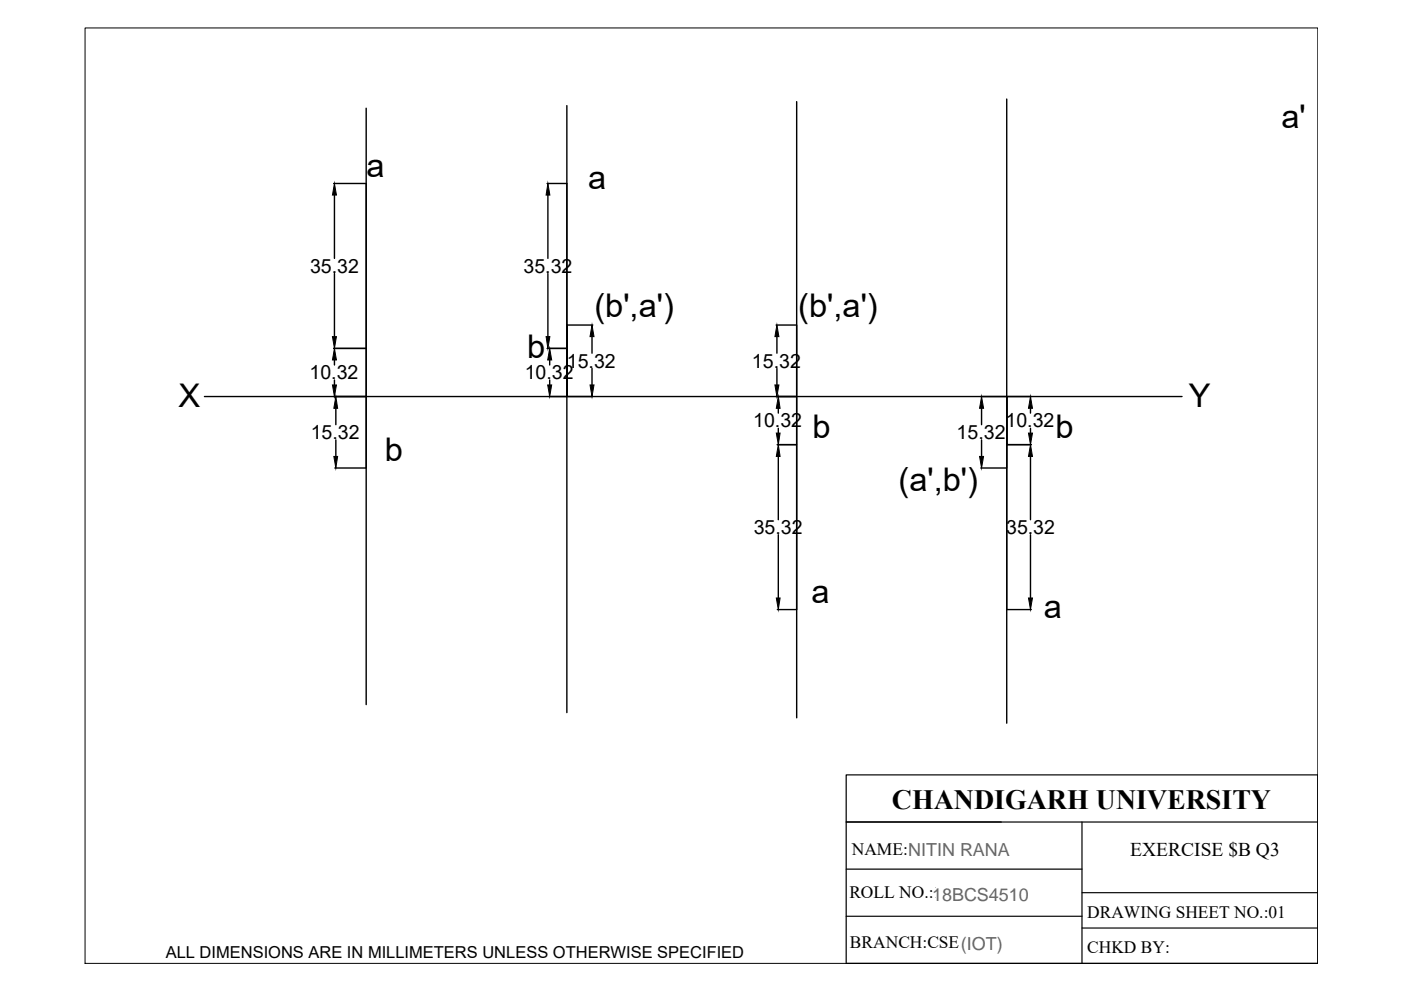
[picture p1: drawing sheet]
<svg xmlns="http://www.w3.org/2000/svg" width="297mm" height="210mm" viewBox="0 0 297 210" stroke-linecap="round" stroke-linejoin="round" font-family="sans-serif">
<!-- layer: thick continuous -->
<g fill="none" stroke="#000" stroke-width=".3">
<path d="M70.7 38.9h6.9M77.6 38.9v60.3M77.6 22.9v126.5M116 38.9h4.2v45.2v-15.2M120.2 22.4v128.7M168.9 21.5v130.7M213.4 21v132.3M70.9 41.4v13.4M70.9 58v13.4M116.2 41.4v13.4M116.2 58v13.4M70.7 73.9h6.9"/>
<path d="M70.9 76.3v1.1M116 73.9h4.1M116.5 76.3v1.1M120.3 68.9h5.4M125.5 71.4v3.5M125.5 78.1v3.5M164.5 68.9h4.4M164.7 71.4v3.5M164.7 78.1v3.5M168.9 68.9v60.3M43.3 84.1h207.3M70.9 80.6v1"/>
<path d="M71 99.2h6.6M71.2 86.6v3.4M71.2 93.3v3.5M116.5 80.6v1M164.8 94.3h4.1M165 86.6v1M165 90.8v1M165 96.8v13.4M207.9 99.2h5.5M208.1 86.6v3.4M208.1 93.3v3.5M213.4 94.3v-10.2v45.1"/>
<path d="M213.5 94.3h5.2M218.5 86.6v1M218.5 90.8v1M218.5 96.8v13.4M165 113.4v13.4M218.5 113.4v13.4M164.8 129.2h4.1M213.5 129.2h5.2"/>
</g>
<g fill="#000" stroke="#000" stroke-width=".21">
<path d="M70.9 38.9l.4 2.5h-.8zM116.2 38.9l.4 2.5h-.8zM70.9 73.9l.4 2.4h-.8zM70.5 71.4h.8l-.4 2.5zM115.8 71.4h.8l-.4 2.5zM116.5 73.9l.5 2.4h-.9zM125.5 68.9l.4 2.5h-.8zM164.7 68.9l.4 2.5h-.8zM70.5 81.6h.8l-.4 2.5zM71.2 84.1l.4 2.5h-.8zM70.8 96.8h.8l-.4 2.4zM116.1 81.6h.9l-.5 2.5z"/>
<path d="M125.1 81.6h.8l-.4 2.5zM164.3 81.6h.8l-.4 2.5zM165 84.1l.4 2.5h-.8zM164.6 91.8h.8l-.4 2.5zM165 94.3l.4 2.5h-.8zM208.1 84.1l.4 2.5h-.8zM207.7 96.8h.8l-.4 2.4zM218.5 84.1l.4 2.5h-.8zM218.1 91.8h.8l-.4 2.5zM218.5 94.3l.4 2.5h-.8zM164.6 126.8h.8l-.4 2.4zM218.1 126.8h.8l-.4 2.4z"/>
</g>
<path d="M18 5.9h261.4v198.4h-261.4z" fill="none" stroke="#000" stroke-width=".21"/>
<!-- layer: 0 -->
<path d="M179.4 164.3h100v40h-100zM179.4 174.3h100M229.4 174.3v30M179.4 194.3h50M179.4 184.3h50M229.4 189.3h50M229.4 196.8h50" fill="none" stroke="#000" stroke-width=".25"/>
<g fill="#fff">
<path d="M204.2 196.9h6.4v4.9h-6.4z"/>
<path d="M198.4 187.3h19v3.8h-19z"/>
<path d="M192.3 177.4h20.8v4.3h-20.8z"/>
</g>
<g font-size="6.9">
<text x="271.7" y="27.1">a'</text>
<text x="77.7" y="37.4">a</text>
<text x="124.7" y="40.1">a</text>
<text x="126" y="67.3">(b',a')</text>
<text x="169.2" y="67.3">(b',a')</text>
<text x="111.8" y="75.9">b</text>
<text x="37.8" y="86.4">X</text>
<text x="252.1" y="86.4">Y</text>
<text x="172.3" y="92.8">b</text>
<text x="223.8" y="92.8">b</text>
<text x="81.6" y="97.7">b</text>
<text x="190.5" y="104.1">(a',b')</text>
<text x="172" y="127.8">a</text>
<text x="221.3" y="131.1">a</text>
</g>
<text font-size="5.9" x="189.1" y="171.5">CHANDIGARH UNIVERSITY</text>
<g font-size="4.1">
<text x="65.7" y="57.8">35.32</text>
<text x="111" y="57.8">35.32</text>
<text x="120.2" y="78">15.32</text>
<text x="159.4" y="78">15.32</text>
<text x="65.6" y="80.4">10.32</text>
<text x="111.3" y="80.4">10.32</text>
<text x="65.9" y="93.1">15.32</text>
<text x="159.7" y="90.6">10.32</text>
<text x="202.8" y="93.1">15.32</text>
<text x="213.2" y="90.6">10.32</text>
<text x="159.8" y="113.2">35.32</text>
<text x="213.3" y="113.2">35.32</text>
<text x="239.6" y="181.4">EXERCISE $B Q3</text>
</g>
<g font-size="3.8" fill="#666">
<text x="192.5" y="181.5">NITIN RANA</text>
<text x="197.6" y="191.1">18BCS4510</text>
<text x="203.7" y="201.5">(IOT)</text>
</g>
<g font-size="3.7">
<text x="180.6" y="181.3">NAME:PRASHANT</text>
<text x="180.1" y="190.5">ROLL NO.:18BCS1232</text>
<text x="230.5" y="194.7">DRAWING SHEET NO.:01</text>
<text x="180.2" y="201.1">BRANCH:CSE 3B</text>
<text x="230.5" y="202.1">CHKD BY:</text>
</g>
<text font-size="3.5" x="35.1" y="203.2">ALL DIMENSIONS ARE IN MILLIMETERS UNLESS OTHERWISE SPECIFIED</text>
</svg>
